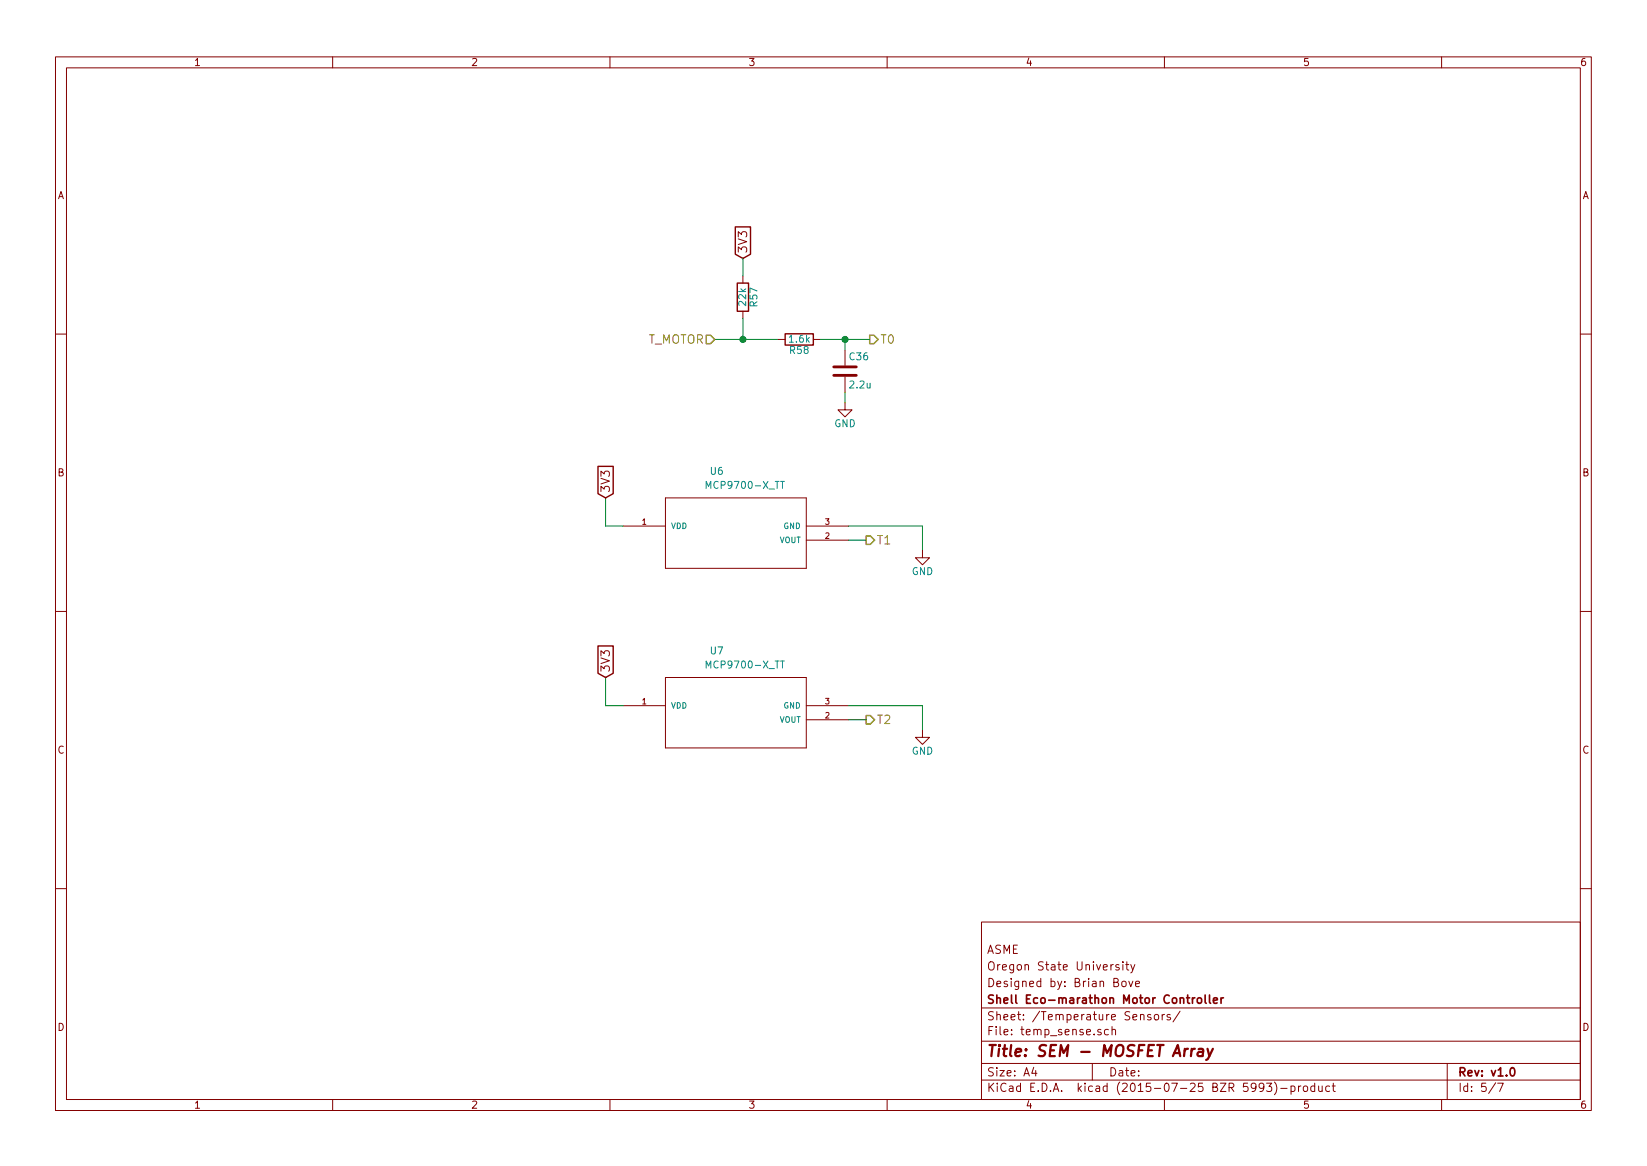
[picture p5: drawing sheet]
EESchema Schematic File Version 2
LIBS:power
LIBS:device
LIBS:transistors
LIBS:conn
LIBS:linear
LIBS:regul
LIBS:74xx
LIBS:cmos4000
LIBS:adc-dac
LIBS:memory
LIBS:xilinx
LIBS:microcontrollers
LIBS:dsp
LIBS:microchip
LIBS:analog_switches
LIBS:motorola
LIBS:texas
LIBS:intel
LIBS:audio
LIBS:interface
LIBS:digital-audio
LIBS:philips
LIBS:display
LIBS:cypress
LIBS:siliconi
LIBS:opto
LIBS:atmel
LIBS:contrib
LIBS:valves
LIBS:borniers
LIBS:drv8303
LIBS:dual-pmos
LIBS:net-tie
LIBS:ad8691
LIBS:drv8301
LIBS:tlv62566
LIBS:mcp9700
LIBS:st-shield-rev1-cache
EELAYER 25 0
EELAYER END
$Descr A4 11693 8268
encoding utf-8
Sheet 5 7
Title "SEM - MOSFET Array"
Date ""
Rev "v1.0"
Comp "Shell Eco-marathon Motor Controller"
Comment1 "Designed by: Brian Bove"
Comment2 "Oregon State University"
Comment3 "ASME"
Comment4 ""
$EndDescr
$Comp
L MCP9700-X_TT U6
U 1 1
P 4425 3725
F 0 "U6" H 5039 4084 50  0000 L BNN
F 1 "MCP9700-X_TT" H 5002 3984 50  0000 L BNN
F 2 "" H 4455 3875 20  0001 C CNN
F 3 "" H 4425 3725 60  0000 C CNN
	1    4425 3725
	1    0    0    -1  
$EndComp
Text HLabel 6150 3825 2    60   Output ~ 0
T1
Wire Wire Line
	6025 3725 6550 3725
Wire Wire Line
	6550 3725 6550 3900
$Comp
L GND #PWR054
U 1 1
P 6550 3900
F 0 "#PWR054" H 6550 3650 50  0001 C CNN
F 1 "GND" H 6550 3750 50  0000 C CNN
F 2 "" H 6550 3900 60  0000 C CNN
F 3 "" H 6550 3900 60  0000 C CNN
	1    6550 3900
	1    0    0    -1  
$EndComp
Wire Wire Line
	6150 3825 6025 3825
Wire Wire Line
	4300 3725 4425 3725
Wire Wire Line
	4300 3525 4300 3725
Text GLabel 4300 3525 1    60   Input ~ 0
3V3
$Comp
L MCP9700-X_TT U7
U 1 1
P 4425 5000
F 0 "U7" H 5039 5359 50  0000 L BNN
F 1 "MCP9700-X_TT" H 5002 5259 50  0000 L BNN
F 2 "" H 4455 5150 20  0001 C CNN
F 3 "" H 4425 5000 60  0000 C CNN
	1    4425 5000
	1    0    0    -1  
$EndComp
Text HLabel 6150 5100 2    60   Output ~ 0
T2
Wire Wire Line
	6025 5000 6550 5000
Wire Wire Line
	6550 5000 6550 5175
$Comp
L GND #PWR055
U 1 1
P 6550 5175
F 0 "#PWR055" H 6550 4925 50  0001 C CNN
F 1 "GND" H 6550 5025 50  0000 C CNN
F 2 "" H 6550 5175 60  0000 C CNN
F 3 "" H 6550 5175 60  0000 C CNN
	1    6550 5175
	1    0    0    -1  
$EndComp
Wire Wire Line
	6150 5100 6025 5100
Wire Wire Line
	4300 5000 4425 5000
Wire Wire Line
	4300 4800 4300 5000
Text GLabel 4300 4800 1    60   Input ~ 0
3V3
$Comp
L R R57
U 1 1
P 5275 2100
F 0 "R57" V 5355 2100 50  0000 C CNN
F 1 "22k" V 5275 2100 50  0000 C CNN
F 2 "" V 5205 2100 30  0001 C CNN
F 3 "" H 5275 2100 30  0000 C CNN
	1    5275 2100
	1    0    0    -1  
$EndComp
$Comp
L C C36
U 1 1
P 6000 2625
F 0 "C36" H 6025 2725 50  0000 L CNN
F 1 "2.2u" H 6025 2525 50  0000 L CNN
F 2 "" H 6038 2475 30  0001 C CNN
F 3 "" H 6000 2625 60  0000 C CNN
	1    6000 2625
	1    0    0    -1  
$EndComp
Text GLabel 5275 1825 1    60   Input ~ 0
3V3
Wire Wire Line
	5275 1950 5275 1825
Wire Wire Line
	5075 2400 5525 2400
Text HLabel 5075 2400 0    60   Input ~ 0
T_MOTOR
Text HLabel 6175 2400 2    60   Output ~ 0
T0
$Comp
L R R58
U 1 1
P 5675 2400
F 0 "R58" V 5755 2400 50  0000 C CNN
F 1 "1.6k" V 5675 2400 50  0000 C CNN
F 2 "" V 5605 2400 30  0001 C CNN
F 3 "" H 5675 2400 30  0000 C CNN
	1    5675 2400
	0    1    1    0   
$EndComp
Wire Wire Line
	5275 2250 5275 2400
Connection ~ 5275 2400
Wire Wire Line
	5825 2400 6175 2400
Wire Wire Line
	6000 2475 6000 2400
Connection ~ 6000 2400
Wire Wire Line
	6000 2775 6000 2850
$Comp
L GND #PWR056
U 1 1
P 6000 2850
F 0 "#PWR056" H 6000 2600 50  0001 C CNN
F 1 "GND" H 6000 2700 50  0000 C CNN
F 2 "" H 6000 2850 60  0000 C CNN
F 3 "" H 6000 2850 60  0000 C CNN
	1    6000 2850
	1    0    0    -1  
$EndComp
$EndSCHEMATC
